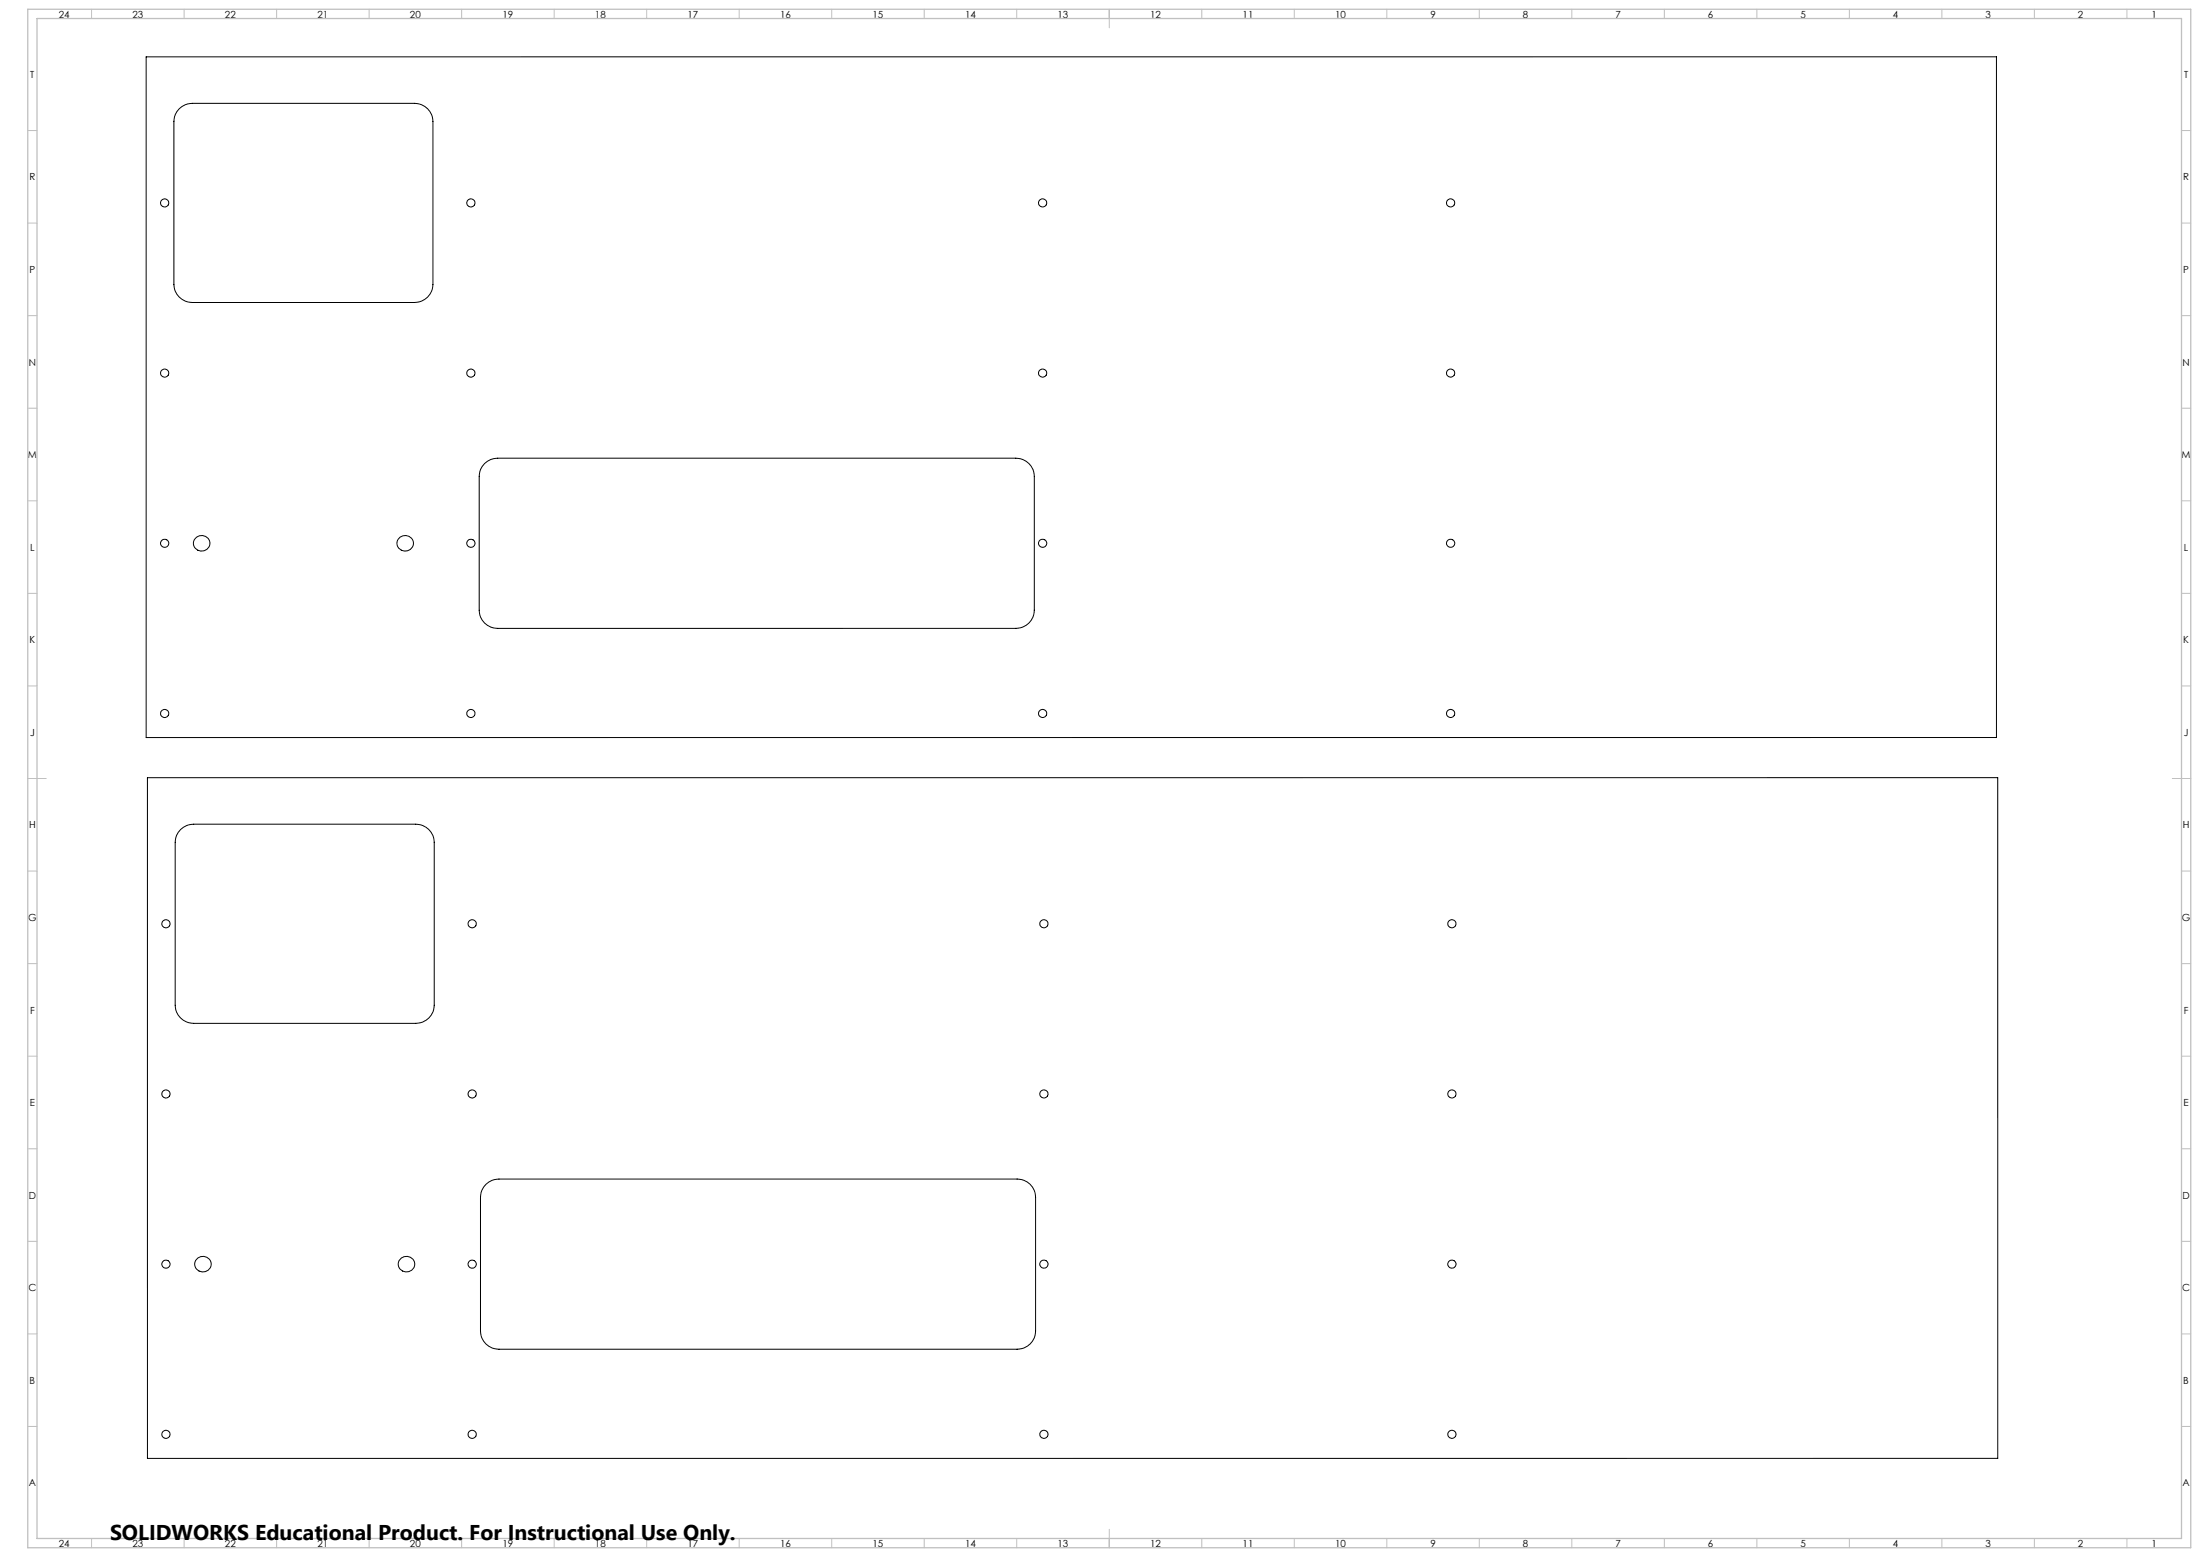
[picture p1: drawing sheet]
<svg xmlns="http://www.w3.org/2000/svg" width="1189mm" height="841mm" viewBox="0 0 1189 841" stroke-linecap="round" stroke-linejoin="round" font-family="sans-serif">
<g fill="none" stroke="#000" stroke-width=".54">
<path d="M79 31h1000v367h-1000zM97 59l3-2 4-1h120a10 10 0 0 1 10 10v85a10 10 0 0 1-10 12h-120a10 10 0 0 1-10-9v-88l1-4zM262 250l3-2 4-1h280a10 10 0 0 1 10 10v73a10 10 0 0 1-10 9h-280a10 10 0 0 1-10-9v-73l1-3zM80 420h1000v368h-1000zM98 448l3-2 4-1h120a10 10 0 0 1 10 10v85a10 10 0 0 1-10 13h-120a10 10 0 0 1-10-10v-88v-4zM263 640l3-2 4-1h280a10 10 0 0 1 10 10v72a10 10 0 0 1-10 10h-280a10 10 0 0 1-10-10v-72v-4z"/>
<circle cx="89" cy="110" r="2.2"/>
<circle cx="254" cy="110" r="2.2"/>
<circle cx="563" cy="110" r="2.2"/>
<circle cx="784" cy="110" r="2.2"/>
<circle cx="89" cy="202" r="2.2"/>
<circle cx="254" cy="202" r="2.2"/>
<circle cx="563" cy="202" r="2.2"/>
<circle cx="784" cy="202" r="2.2"/>
<circle cx="89" cy="293" r="2.2"/>
<circle cx="109" cy="293" r="4"/>
<circle cx="219" cy="293" r="4"/>
<circle cx="254" cy="293" r="2.2"/>
<circle cx="563" cy="293" r="2.2"/>
<circle cx="784" cy="293" r="2.2"/>
<circle cx="89" cy="385" r="2.2"/>
<circle cx="254" cy="385" r="2.2"/>
<circle cx="563" cy="385" r="2.2"/>
<circle cx="784" cy="385" r="2.2"/>
<circle cx="90" cy="499" r="2.2"/>
<circle cx="255" cy="499" r="2.2"/>
<circle cx="564" cy="499" r="2.2"/>
<circle cx="785" cy="499" r="2.2"/>
<circle cx="90" cy="591" r="2.2"/>
<circle cx="255" cy="591" r="2.2"/>
<circle cx="564" cy="591" r="2.2"/>
<circle cx="785" cy="591" r="2.2"/>
<circle cx="90" cy="683" r="2.2"/>
<circle cx="110" cy="683" r="4"/>
<circle cx="220" cy="683" r="4"/>
<circle cx="255" cy="683" r="2.2"/>
<circle cx="564" cy="683" r="2.2"/>
<circle cx="785" cy="683" r="2.2"/>
<circle cx="90" cy="775" r="2.2"/>
<circle cx="255" cy="775" r="2.2"/>
<circle cx="564" cy="775" r="2.2"/>
<circle cx="785" cy="775" r="2.2"/>
</g>
<g fill="none" stroke="#c0c0c0" stroke-width=".54">
<path d="M50 5v5M99 5v5M149 5v5M199 5v5M250 5v5M299 5v5M350 5v5M400 5v5M449 5v5M500 5v5M550 5v5M600 5v10"/>
<path d="M650 5v5M700 5v5M749 5v5M799 5v5M849 5v5M900 5v5M950 5v5M999 5v5M1050 5v5M1099 5v5M1150 5v5M15 71h5"/>
<path d="M1179 71h5M15 121h5M1179 121h5M15 171h5M1179 171h5M15 221h5M1179 221h5M15 271h5M1179 271h5M15 321h5M1179 321h5M15 371h5"/>
<path d="M1179 371h5M15 421h10M1174 421h10M15 471h5M1179 471h5M15 521h5M1179 521h5M15 571h5M1179 571h5M15 621h5M1179 621h5M15 671h5"/>
<path d="M1179 671h5M15 721h5M1179 721h5M15 771h5M1179 771h5M50 831v5M99 831v5M149 831v5M199 831v5M250 831v5M299 831v5M350 831v5"/>
<path d="M400 831v5M449 831v5M500 831v5M550 831v5M600 826v10M650 831v5M700 831v5M749 831v5M799 831v5M849 831v5M900 831v5M950 831v5"/>
<path d="M999 831v5M1050 831v5M1099 831v5M1150 831v5"/>
</g>
<path d="M15 5h1169v831h-1169zM20 10h1159v821h-1159z" fill="none" stroke="#c0c0c0" stroke-width=".7"/>
<text font-size="11.6" x="59" y="832">SOLIDWORKS Educational Product. For Instructional Use Only.</text>
<g font-size="5.3">
<text x="32" y="10">24</text>
<text x="72" y="10">23</text>
<text x="122" y="10">22</text>
<text x="172" y="10">21</text>
<text x="222" y="10">20</text>
<text x="272" y="10">19</text>
<text x="322" y="10">18</text>
<text x="372" y="10">17</text>
<text x="422" y="10">16</text>
<text x="472" y="10">15</text>
<text x="522" y="10">14</text>
<text x="572" y="10">13</text>
<text x="622" y="10">12</text>
<text x="672" y="10">11</text>
<text x="722" y="10">10</text>
<text x="773" y="10">9</text>
<text x="823" y="10">8</text>
<text x="873" y="10">7</text>
<text x="923" y="10">6</text>
<text x="973" y="10">5</text>
<text x="1023" y="10">4</text>
<text x="1073" y="10">3</text>
<text x="1123" y="10">2</text>
<text x="1163" y="10">1</text>
<text x="16" y="42">T</text>
<text x="1180" y="42">T</text>
<text x="16" y="97">R</text>
<text x="1180" y="97">R</text>
<text x="16" y="147">P</text>
<text x="1180" y="147">P</text>
<text x="16" y="198">N</text>
<text x="1180" y="198">N</text>
<text x="15" y="247">M</text>
<text x="1179" y="247">M</text>
<text x="16" y="297">L</text>
<text x="1180" y="297">L</text>
<text x="16" y="348">K</text>
<text x="1180" y="348">K</text>
<text x="16" y="397">J</text>
<text x="1180" y="397">J</text>
<text x="16" y="447">H</text>
<text x="1180" y="447">H</text>
<text x="15" y="498">G</text>
<text x="1179" y="498">G</text>
<text x="16" y="547">F</text>
<text x="1180" y="547">F</text>
<text x="16" y="597">E</text>
<text x="1180" y="597">E</text>
<text x="16" y="648">D</text>
<text x="1180" y="648">D</text>
<text x="15" y="697">C</text>
<text x="1179" y="697">C</text>
<text x="16" y="747">B</text>
<text x="1180" y="747">B</text>
<text x="16" y="803">A</text>
<text x="1180" y="803">A</text>
<text x="32" y="836">24</text>
<text x="72" y="836">23</text>
<text x="122" y="836">22</text>
<text x="172" y="836">21</text>
<text x="222" y="836">20</text>
<text x="272" y="836">19</text>
<text x="322" y="836">18</text>
<text x="372" y="836">17</text>
<text x="422" y="836">16</text>
<text x="472" y="836">15</text>
<text x="522" y="836">14</text>
<text x="572" y="836">13</text>
<text x="622" y="836">12</text>
<text x="672" y="836">11</text>
<text x="722" y="836">10</text>
<text x="773" y="836">9</text>
<text x="823" y="836">8</text>
<text x="873" y="836">7</text>
<text x="923" y="836">6</text>
<text x="973" y="836">5</text>
<text x="1023" y="836">4</text>
<text x="1073" y="836">3</text>
<text x="1123" y="836">2</text>
<text x="1163" y="836">1</text>
</g>
</svg>
